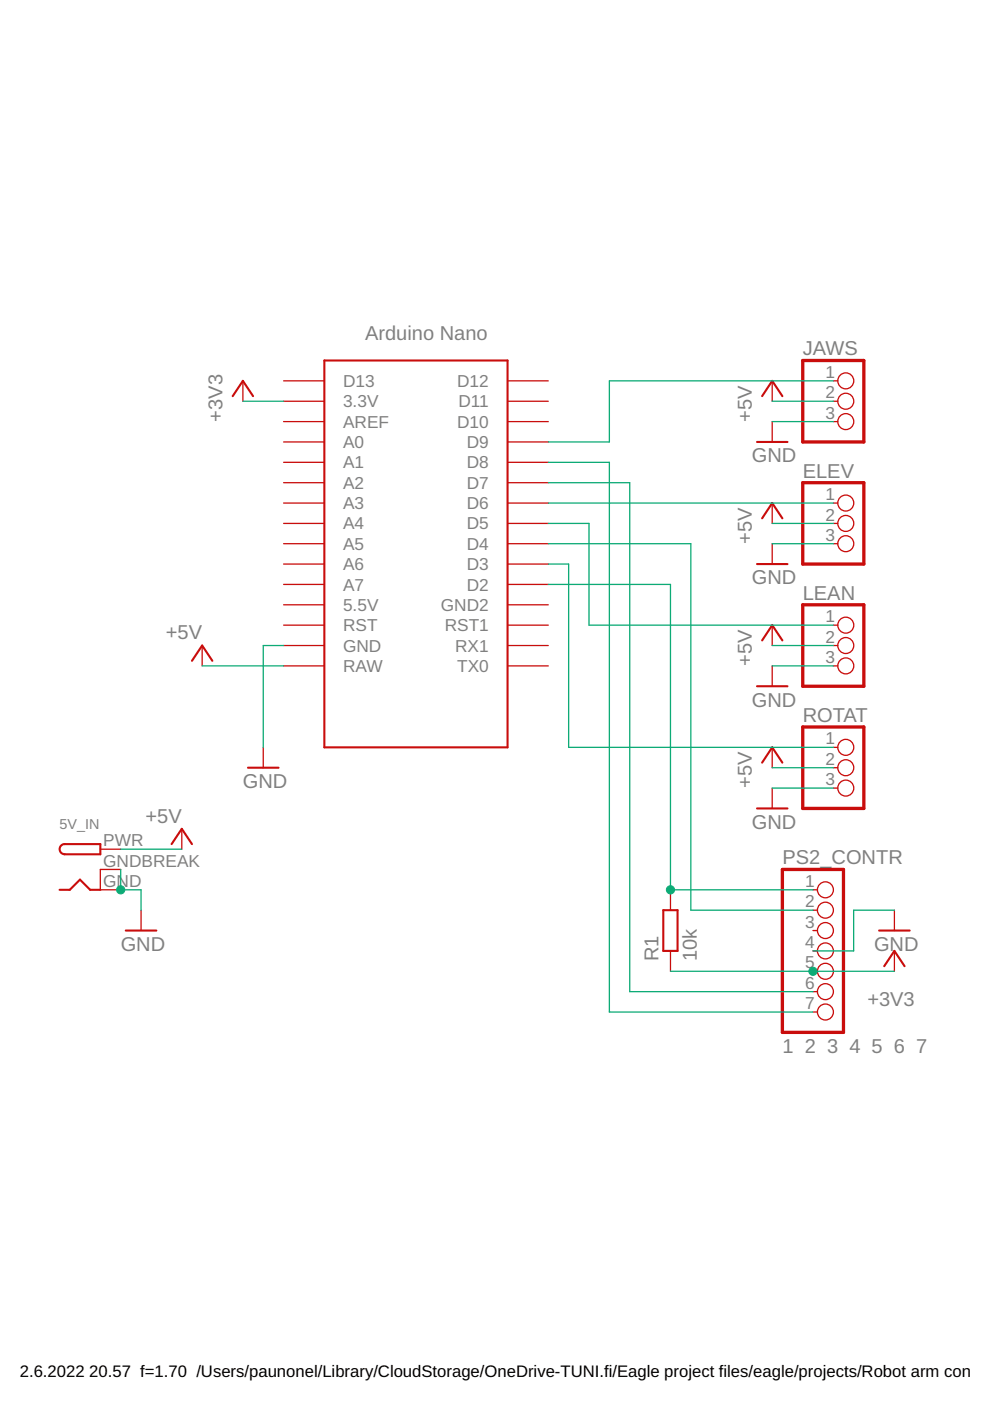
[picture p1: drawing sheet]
<svg xmlns="http://www.w3.org/2000/svg" width="210mm" height="297mm" viewBox="0 0 210 297" stroke-linecap="round" stroke-linejoin="round" font-family="sans-serif">
<g fill="none" stroke="#c90d0c" stroke-width=".28">
<path d="M51.5 80.8v4.3M60.1 85.1h8.7M60.1 89.4h8.7M60.1 98h8.7M60.1 93.7h8.7M60.1 80.8h8.7M107.6 85.1h8.6M107.6 89.4h8.6M107.6 98h8.6M107.6 93.7h8.6M107.6 80.8h8.6M163.7 80.8v4.3"/>
<path d="M163.7 89.4v4.3M176.7 85.1h.9M176.7 89.4h.9M176.7 80.8h.9M60.1 119.6h8.7M60.1 115.3h8.7M60.1 111h8.7M60.1 106.7h8.7M60.1 102.3h8.7M107.6 119.6h8.6M107.6 115.3h8.6M107.6 111h8.6"/>
<path d="M107.6 106.7h8.6M107.6 102.3h8.6M163.7 106.7v4.3M163.7 115.3v4.3M176.7 115.3h.9M176.7 111h.9M176.7 106.7h.9M42.9 136.9v4.3M60.1 136.9h8.7M60.1 132.5h8.7M60.1 128.2h8.7M60.1 123.9h8.7"/>
<path d="M107.6 136.9h8.6M107.6 132.5h8.6M107.6 128.2h8.6M107.6 123.9h8.6M163.7 132.5v4.4M176.7 136.9h.9M176.7 132.5h.9M55.8 158.5v4.3M60.1 141.2h8.7M107.6 141.2h8.6M163.7 141.2v4.3M163.7 158.5v4.3"/>
<path d="M176.7 141.2h.9M176.7 158.5h.9M38.5 175.7v4.3M163.7 167.1v4.3M176.7 162.8h.9M176.7 167.1h.9M21.3 180h4.3M25.6 184.3h-4.3v4.4h4.3M29.9 193v4.3M142.2 188.7v4.3M172.4 188.7h.9M172.4 193h.9"/>
<path d="M172.4 197.3h.9M189.6 193v4.3M142.2 201.6v4.3M172.4 201.6h.9M172.4 205.9h.9M172.4 210.2h.9M172.4 214.6h.9M189.6 201.6v4.3"/>
<circle cx="179.3" cy="80.8" r="1.69"/>
<circle cx="179.3" cy="85.1" r="1.69"/>
<circle cx="179.3" cy="89.4" r="1.69"/>
<circle cx="179.3" cy="111" r="1.69"/>
<circle cx="179.3" cy="115.3" r="1.69"/>
<circle cx="179.3" cy="106.7" r="1.69"/>
<circle cx="179.3" cy="136.9" r="1.69"/>
<circle cx="179.3" cy="132.5" r="1.69"/>
<circle cx="179.3" cy="141.2" r="1.69"/>
<circle cx="179.3" cy="158.5" r="1.69"/>
<circle cx="179.3" cy="167.1" r="1.69"/>
<circle cx="179.3" cy="162.8" r="1.69"/>
<circle cx="175" cy="197.3" r="1.69"/>
<circle cx="175" cy="188.7" r="1.69"/>
<circle cx="175" cy="193" r="1.69"/>
<circle cx="175" cy="201.6" r="1.69"/>
<circle cx="175" cy="210.2" r="1.69"/>
<circle cx="175" cy="205.9" r="1.69"/>
<circle cx="175" cy="214.6" r="1.69"/>
</g>
<g fill="none" stroke="#c90d0c" stroke-width=".44">
<path d="M68.8 76.4h38.8v82.1h-38.8zM49.3 84l2.2-3.2 2.2 3.2M160.5 93.7h6.5M161.6 84l2.1-3.2 2.2 3.2M160.5 119.6h6.5M161.6 109.9l2.1-3.2 2.2 3.2M161.6 135.8l2.1-3.3 2.2 3.3M40.7 140.1l2.2-3.2 2.1 3.2M160.5 145.5h6.5M13 179.3l.7-.3h7.6v2.1h-7.6a1.08 1.08 0 0 1-1-.6 1.08 1.08 0 0 1 .3-1.2zM36.4 179l2.1-3.3 2.2 3.3M52.6 162.8h6.5"/>
<path d="M160.5 171.4h6.5M161.6 161.7l2.1-3.2 2.2 3.2M12.6 188.7h2.2l2.2-2.2 2.1 2.2h2.2M26.7 197.3h6.4M140.6 193h3.1v8.6h-3.1zM186.4 197.3h6.5M187.5 204.9l2.1-3.3 2.2 3.3"/>
</g>
<path d="M170.2 76.4h13v17.3h-13zM170.2 102.3h13v17.3h-13zM170.2 128.2h13v17.3h-13zM170.2 154.1h13v17.3h-13zM165.9 184.3h12.9v34.6h-12.9z" fill="none" stroke="#c90d0c" stroke-width=".7"/>
<g fill="none" stroke="#0dab76" stroke-width=".28">
<path d="M51.5 85.1h8.6M116.2 98h13v116.6h43.2M163.7 89.4h13M163.7 85.1h13M176.7 80.8h-47.5v12.9h-13M116.2 115.3h30.3v77.7h25.9M116.2 111h8.7v21.5h51.8M116.2 119.6h4.4v38.9h56.1M116.2 106.7h60.5M116.2 102.3h17.3v107.9h38.9M163.7 115.3h13M163.7 111h13"/>
<path d="M60.1 136.9h-4.3v21.6M116.2 123.9h26v64.8h30.2M163.7 136.9h13M42.9 141.2h17.2M163.7 141.2h13M163.7 167.1h13M163.7 162.8h13M25.6 184.3v4.4h4.3v4.3M25.6 180h12.9M189.6 193h-8.6v8.6h-8.6M142.2 205.9h47.4"/>
</g>
<g fill="#0dab76" stroke="#0dab76" stroke-width=".21">
<circle cx="25.6" cy="188.7" r=".87"/>
<circle cx="172.4" cy="205.9" r=".87"/>
<circle cx="142.2" cy="188.7" r=".87"/>
</g>
<g font-size="4.3" fill="#808080">
<text x="77.4" y="72.1">Arduino Nano</text>
<text x="170.2" y="75.4">JAWS</text>
<text x="47.2" y="89.4" transform="rotate(-90 47.2 89.4)">+3V3</text>
<text x="159.4" y="89.4" transform="rotate(-90 159.4 89.4)">+5V</text>
<text x="159.4" y="98">GND</text>
<text x="170.2" y="101.3">ELEV</text>
<text x="159.4" y="115.3" transform="rotate(-90 159.4 115.3)">+5V</text>
<text x="159.4" y="123.9">GND</text>
<text x="170.2" y="127.2">LEAN</text>
<text x="35.2" y="135.6">+5V</text>
<text x="159.4" y="141.2" transform="rotate(-90 159.4 141.2)">+5V</text>
<text x="159.4" y="149.8">GND</text>
<text x="170.2" y="153.1">ROTAT</text>
<text x="51.5" y="167.1">GND</text>
<text x="159.4" y="167.1" transform="rotate(-90 159.4 167.1)">+5V</text>
<text x="30.9" y="174.4">+5V</text>
<text x="159.4" y="175.7">GND</text>
<text x="165.9" y="183.3">PS2_CONTR</text>
<text x="25.6" y="201.6">GND</text>
<text x="139.6" y="203.8" transform="rotate(-90 139.6 203.8)">R1</text>
<text x="147.8" y="203.8" transform="rotate(-90 147.8 203.8)">10k</text>
<text x="185.3" y="201.6">GND</text>
<text x="183.9" y="213.3">+3V3</text>
<text x="165.9" y="223.2">1</text>
<text x="170.6" y="223.2">2</text>
<text x="175.4" y="223.2">3</text>
<text x="180.1" y="223.2">4</text>
<text x="184.8" y="223.2">5</text>
<text x="189.5" y="223.2">6</text>
<text x="194.3" y="223.2">7</text>
</g>
<g font-size="3.7" fill="#808080">
<text x="72.7" y="82">D13</text>
<text x="96.9" y="82">D12</text>
<text x="175" y="80.1">1</text>
<text x="72.7" y="86.4">3.3V</text>
<text x="97.2" y="86.4">D11</text>
<text x="175" y="84.5">2</text>
<text x="175" y="88.8">3</text>
<text x="72.7" y="90.7">AREF</text>
<text x="72.7" y="95">A0</text>
<text x="96.9" y="90.7">D10</text>
<text x="99" y="95">D9</text>
<text x="72.7" y="99.3">A1</text>
<text x="99" y="99.3">D8</text>
<text x="72.7" y="107.9">A3</text>
<text x="72.7" y="103.6">A2</text>
<text x="99" y="107.9">D6</text>
<text x="99" y="103.6">D7</text>
<text x="175" y="106">1</text>
<text x="72.7" y="112.3">A4</text>
<text x="99" y="112.3">D5</text>
<text x="175" y="110.4">2</text>
<text x="72.7" y="116.6">A5</text>
<text x="99" y="116.6">D4</text>
<text x="175" y="114.7">3</text>
<text x="72.7" y="125.2">A7</text>
<text x="72.7" y="120.9">A6</text>
<text x="99" y="125.2">D2</text>
<text x="99" y="120.9">D3</text>
<text x="72.7" y="129.5">5.5V</text>
<text x="93.5" y="129.5">GND2</text>
<text x="175" y="131.9">1</text>
<text x="72.7" y="133.8">RST</text>
<text x="94.3" y="133.8">RST1</text>
<text x="175" y="136.3">2</text>
<text x="72.7" y="142.5">RAW</text>
<text x="72.7" y="138.2">GND</text>
<text x="96.5" y="138.2">RX1</text>
<text x="96.9" y="142.5">TX0</text>
<text x="175" y="140.6">3</text>
<text x="175" y="157.8">1</text>
<text x="175" y="162.2">2</text>
<text x="175" y="166.5">3</text>
<text x="21.9" y="179.4">PWR</text>
<text x="21.9" y="183.7">GNDBREAK</text>
<text x="21.9" y="188.1">GND</text>
<text x="170.7" y="188.1">1</text>
<text x="170.7" y="192.4">2</text>
<text x="170.7" y="196.7">3</text>
<text x="170.7" y="201">4</text>
<text x="170.7" y="205.3">5</text>
<text x="170.7" y="209.6">6</text>
<text x="170.7" y="214">7</text>
</g>
<g font-size="3.5">
<text x="4.2" y="291.8">2.6.2022</text>
<text x="18.9" y="291.8">20.57 f=1.70 /Users/paunonel/Library/CloudStorage/OneDrive-TUNI.fi/Eagle project files/eagle/projects/Robot arm connec</text>
</g>
<text font-size="3" fill="#808080" x="12.6" y="175.7">5V_IN</text>
</svg>
